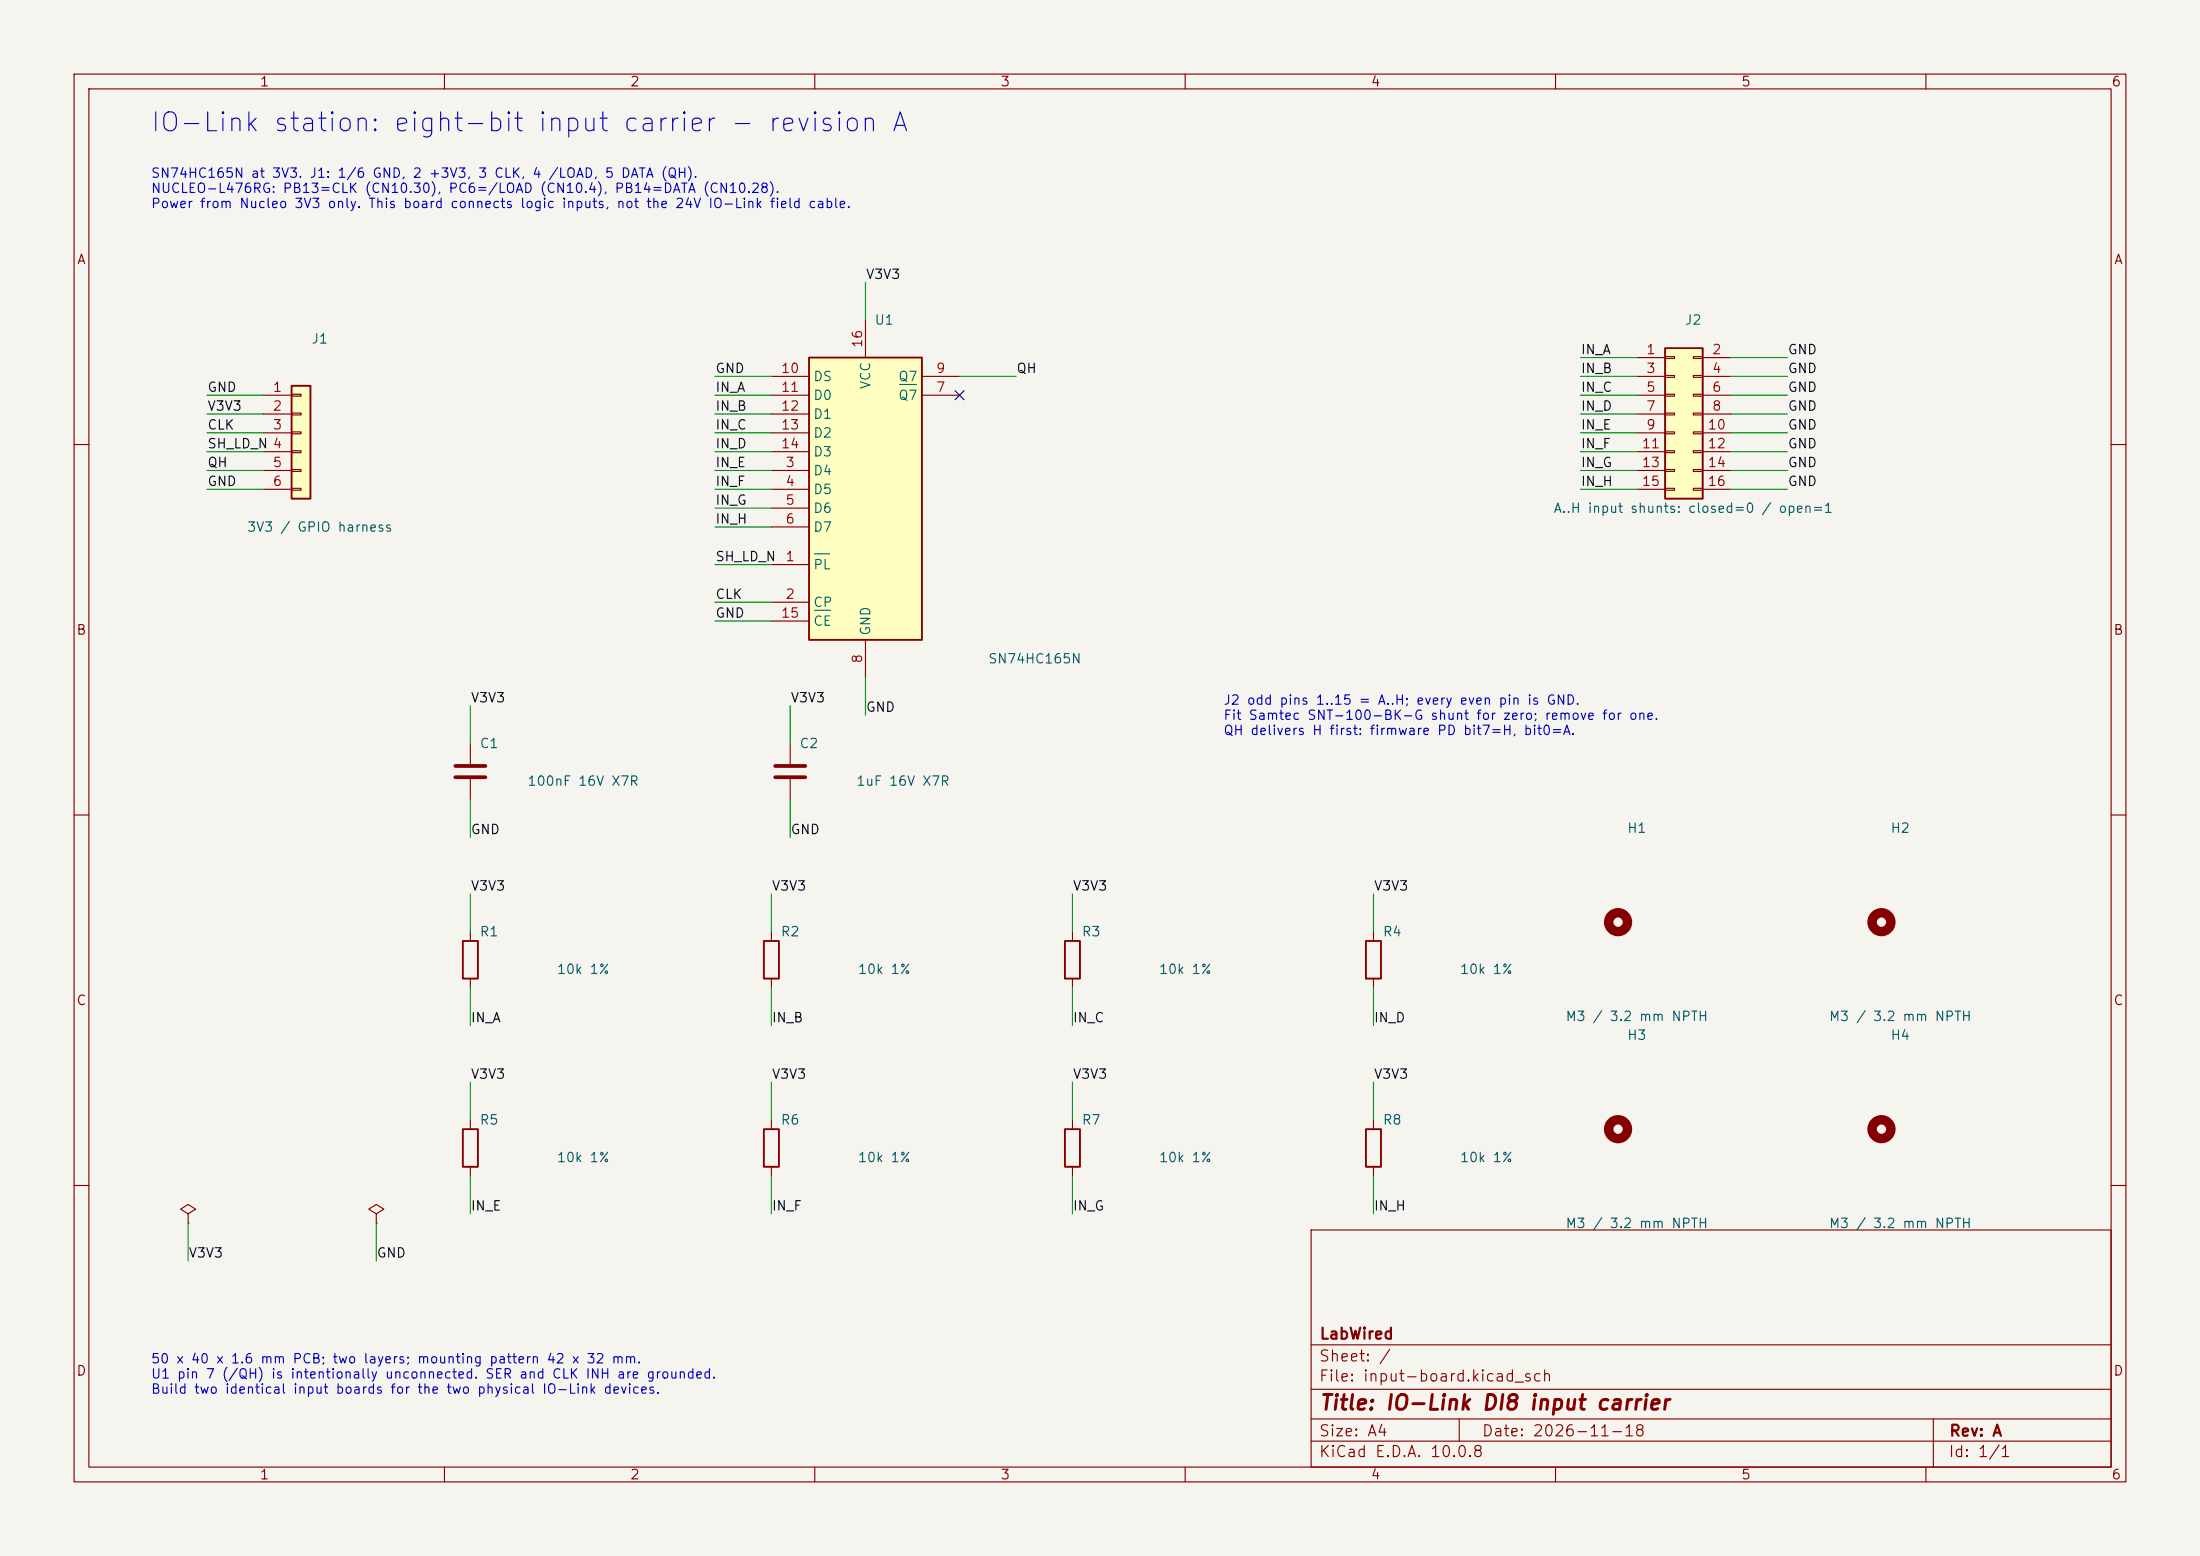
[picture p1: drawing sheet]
(kicad_sch (version 20260101) (generator "eeschema") (paper "A4") (title_block (title "IO-Link DI8 input carrier") (date "2026-11-18") (rev "A") (company "LabWired"))
(lib_symbols
(symbol "input-board:MCU6"
  (pin_names
   (offset 1.016) (hide yes))
  (exclude_from_sim no)
  (in_bom yes)
  (on_board yes)
  (in_pos_files yes)
  (duplicate_pin_numbers_are_jumpers no)
  (property "Reference" "J" (at 0 7.62 0) (show_name no) (do_not_autoplace no) (effects (font (size 1.27 1.27))))
  (property "Value" "Conn_01x06" (at 0 -10.16 0) (show_name no) (do_not_autoplace no) (effects (font (size 1.27 1.27))))
  (property "Footprint" "" (at 0 0 0) (show_name no) (do_not_autoplace no) (hide yes) (effects (font (size 1.27 1.27))))
  (property "Datasheet" "" (at 0 0 0) (show_name no) (do_not_autoplace no) (hide yes) (effects (font (size 1.27 1.27))))
  (property "Description" "Generic connector, single row, 01x06, script generated (kicad-library-utils/schlib/autogen/connector/)" (at 0 0 0) (show_name no) (do_not_autoplace no) (hide yes) (effects (font (size 1.27 1.27))))
  (symbol "MCU6_1_1"
   (rectangle (start -1.27 6.35) (end 1.27 -8.89) (stroke (width 0.254) (type default)) (fill (type background)))
   (rectangle (start -1.27 5.207) (end 0 4.953) (stroke (width 0.1524) (type default)) (fill (type none)))
   (rectangle (start -1.27 2.667) (end 0 2.413) (stroke (width 0.1524) (type default)) (fill (type none)))
   (rectangle (start -1.27 0.127) (end 0 -0.127) (stroke (width 0.1524) (type default)) (fill (type none)))
   (rectangle (start -1.27 -2.413) (end 0 -2.667) (stroke (width 0.1524) (type default)) (fill (type none)))
   (rectangle (start -1.27 -4.953) (end 0 -5.207) (stroke (width 0.1524) (type default)) (fill (type none)))
   (rectangle (start -1.27 -7.493) (end 0 -7.747) (stroke (width 0.1524) (type default)) (fill (type none)))
   (pin passive line (at -5.08 5.08 0) (length 3.81) (name "Pin_1" (effects (font (size 1.27 1.27)))) (number "1" (effects (font (size 1.27 1.27)))))
   (pin passive line (at -5.08 2.54 0) (length 3.81) (name "Pin_2" (effects (font (size 1.27 1.27)))) (number "2" (effects (font (size 1.27 1.27)))))
   (pin passive line (at -5.08 0 0) (length 3.81) (name "Pin_3" (effects (font (size 1.27 1.27)))) (number "3" (effects (font (size 1.27 1.27)))))
   (pin passive line (at -5.08 -2.54 0) (length 3.81) (name "Pin_4" (effects (font (size 1.27 1.27)))) (number "4" (effects (font (size 1.27 1.27)))))
   (pin passive line (at -5.08 -5.08 0) (length 3.81) (name "Pin_5" (effects (font (size 1.27 1.27)))) (number "5" (effects (font (size 1.27 1.27)))))
   (pin passive line (at -5.08 -7.62 0) (length 3.81) (name "Pin_6" (effects (font (size 1.27 1.27)))) (number "6" (effects (font (size 1.27 1.27))))))
  (embedded_fonts no))
(symbol "input-board:INPUT16"
  (pin_names
   (offset 1.016) (hide yes))
  (exclude_from_sim no)
  (in_bom yes)
  (on_board yes)
  (in_pos_files yes)
  (duplicate_pin_numbers_are_jumpers no)
  (property "Reference" "J" (at 1.27 10.16 0) (show_name no) (do_not_autoplace no) (effects (font (size 1.27 1.27))))
  (property "Value" "Conn_02x08_Odd_Even" (at 1.27 -12.7 0) (show_name no) (do_not_autoplace no) (effects (font (size 1.27 1.27))))
  (property "Footprint" "" (at 0 0 0) (show_name no) (do_not_autoplace no) (hide yes) (effects (font (size 1.27 1.27))))
  (property "Datasheet" "" (at 0 0 0) (show_name no) (do_not_autoplace no) (hide yes) (effects (font (size 1.27 1.27))))
  (property "Description" "Generic connector, double row, 02x08, odd/even pin numbering scheme (row 1 odd numbers, row 2 even numbers), script generated (kicad-library-utils/schlib/autogen/connector/)" (at 0 0 0) (show_name no) (do_not_autoplace no) (hide yes) (effects (font (size 1.27 1.27))))
  (symbol "INPUT16_1_1"
   (rectangle (start -1.27 8.89) (end 3.81 -11.43) (stroke (width 0.254) (type default)) (fill (type background)))
   (rectangle (start -1.27 7.747) (end 0 7.493) (stroke (width 0.1524) (type default)) (fill (type none)))
   (rectangle (start -1.27 5.207) (end 0 4.953) (stroke (width 0.1524) (type default)) (fill (type none)))
   (rectangle (start -1.27 2.667) (end 0 2.413) (stroke (width 0.1524) (type default)) (fill (type none)))
   (rectangle (start -1.27 0.127) (end 0 -0.127) (stroke (width 0.1524) (type default)) (fill (type none)))
   (rectangle (start -1.27 -2.413) (end 0 -2.667) (stroke (width 0.1524) (type default)) (fill (type none)))
   (rectangle (start -1.27 -4.953) (end 0 -5.207) (stroke (width 0.1524) (type default)) (fill (type none)))
   (rectangle (start -1.27 -7.493) (end 0 -7.747) (stroke (width 0.1524) (type default)) (fill (type none)))
   (rectangle (start -1.27 -10.033) (end 0 -10.287) (stroke (width 0.1524) (type default)) (fill (type none)))
   (rectangle (start 3.81 7.747) (end 2.54 7.493) (stroke (width 0.1524) (type default)) (fill (type none)))
   (rectangle (start 3.81 5.207) (end 2.54 4.953) (stroke (width 0.1524) (type default)) (fill (type none)))
   (rectangle (start 3.81 2.667) (end 2.54 2.413) (stroke (width 0.1524) (type default)) (fill (type none)))
   (rectangle (start 3.81 0.127) (end 2.54 -0.127) (stroke (width 0.1524) (type default)) (fill (type none)))
   (rectangle (start 3.81 -2.413) (end 2.54 -2.667) (stroke (width 0.1524) (type default)) (fill (type none)))
   (rectangle (start 3.81 -4.953) (end 2.54 -5.207) (stroke (width 0.1524) (type default)) (fill (type none)))
   (rectangle (start 3.81 -7.493) (end 2.54 -7.747) (stroke (width 0.1524) (type default)) (fill (type none)))
   (rectangle (start 3.81 -10.033) (end 2.54 -10.287) (stroke (width 0.1524) (type default)) (fill (type none)))
   (pin passive line (at -5.08 7.62 0) (length 3.81) (name "Pin_1" (effects (font (size 1.27 1.27)))) (number "1" (effects (font (size 1.27 1.27)))))
   (pin passive line (at 7.62 7.62 180) (length 3.81) (name "Pin_2" (effects (font (size 1.27 1.27)))) (number "2" (effects (font (size 1.27 1.27)))))
   (pin passive line (at -5.08 5.08 0) (length 3.81) (name "Pin_3" (effects (font (size 1.27 1.27)))) (number "3" (effects (font (size 1.27 1.27)))))
   (pin passive line (at 7.62 5.08 180) (length 3.81) (name "Pin_4" (effects (font (size 1.27 1.27)))) (number "4" (effects (font (size 1.27 1.27)))))
   (pin passive line (at -5.08 2.54 0) (length 3.81) (name "Pin_5" (effects (font (size 1.27 1.27)))) (number "5" (effects (font (size 1.27 1.27)))))
   (pin passive line (at 7.62 2.54 180) (length 3.81) (name "Pin_6" (effects (font (size 1.27 1.27)))) (number "6" (effects (font (size 1.27 1.27)))))
   (pin passive line (at -5.08 0 0) (length 3.81) (name "Pin_7" (effects (font (size 1.27 1.27)))) (number "7" (effects (font (size 1.27 1.27)))))
   (pin passive line (at 7.62 0 180) (length 3.81) (name "Pin_8" (effects (font (size 1.27 1.27)))) (number "8" (effects (font (size 1.27 1.27)))))
   (pin passive line (at -5.08 -2.54 0) (length 3.81) (name "Pin_9" (effects (font (size 1.27 1.27)))) (number "9" (effects (font (size 1.27 1.27)))))
   (pin passive line (at 7.62 -2.54 180) (length 3.81) (name "Pin_10" (effects (font (size 1.27 1.27)))) (number "10" (effects (font (size 1.27 1.27)))))
   (pin passive line (at -5.08 -5.08 0) (length 3.81) (name "Pin_11" (effects (font (size 1.27 1.27)))) (number "11" (effects (font (size 1.27 1.27)))))
   (pin passive line (at 7.62 -5.08 180) (length 3.81) (name "Pin_12" (effects (font (size 1.27 1.27)))) (number "12" (effects (font (size 1.27 1.27)))))
   (pin passive line (at -5.08 -7.62 0) (length 3.81) (name "Pin_13" (effects (font (size 1.27 1.27)))) (number "13" (effects (font (size 1.27 1.27)))))
   (pin passive line (at 7.62 -7.62 180) (length 3.81) (name "Pin_14" (effects (font (size 1.27 1.27)))) (number "14" (effects (font (size 1.27 1.27)))))
   (pin passive line (at -5.08 -10.16 0) (length 3.81) (name "Pin_15" (effects (font (size 1.27 1.27)))) (number "15" (effects (font (size 1.27 1.27)))))
   (pin passive line (at 7.62 -10.16 180) (length 3.81) (name "Pin_16" (effects (font (size 1.27 1.27)))) (number "16" (effects (font (size 1.27 1.27))))))
  (embedded_fonts no))
(symbol "input-board:U"
  (exclude_from_sim no)
  (in_bom yes)
  (on_board yes)
  (in_pos_files yes)
  (duplicate_pin_numbers_are_jumpers no)
  (property "Reference" "U" (at -7.62 19.05 0) (show_name no) (do_not_autoplace no) (effects (font (size 1.27 1.27))))
  (property "Value" "74LS165" (at -7.62 -21.59 0) (show_name no) (do_not_autoplace no) (effects (font (size 1.27 1.27))))
  (property "Footprint" "" (at 0 0 0) (show_name no) (do_not_autoplace no) (hide yes) (effects (font (size 1.27 1.27))))
  (property "Datasheet" "https://www.ti.com/lit/ds/symlink/sn74ls165a.pdf" (at 0 0 0) (show_name no) (do_not_autoplace no) (hide yes) (effects (font (size 1.27 1.27))))
  (property "Description" "Shift Register 8-bit, parallel load" (at 0 0 0) (show_name no) (do_not_autoplace no) (hide yes) (effects (font (size 1.27 1.27))))
  (symbol "U_1_0"
   (pin input line (at -12.7 -10.16 0) (length 5.08) (name "~{PL}" (effects (font (size 1.27 1.27)))) (number "1" (effects (font (size 1.27 1.27)))))
   (pin input line (at -12.7 -15.24 0) (length 5.08) (name "CP" (effects (font (size 1.27 1.27)))) (number "2" (effects (font (size 1.27 1.27)))))
   (pin input line (at -12.7 2.54 0) (length 5.08) (name "D4" (effects (font (size 1.27 1.27)))) (number "3" (effects (font (size 1.27 1.27)))))
   (pin input line (at -12.7 0 0) (length 5.08) (name "D5" (effects (font (size 1.27 1.27)))) (number "4" (effects (font (size 1.27 1.27)))))
   (pin input line (at -12.7 -2.54 0) (length 5.08) (name "D6" (effects (font (size 1.27 1.27)))) (number "5" (effects (font (size 1.27 1.27)))))
   (pin input line (at -12.7 -5.08 0) (length 5.08) (name "D7" (effects (font (size 1.27 1.27)))) (number "6" (effects (font (size 1.27 1.27)))))
   (pin output line (at 12.7 12.7 180) (length 5.08) (name "~{Q7}" (effects (font (size 1.27 1.27)))) (number "7" (effects (font (size 1.27 1.27)))))
   (pin power_in line (at 0 -25.4 90) (length 5.08) (name "GND" (effects (font (size 1.27 1.27)))) (number "8" (effects (font (size 1.27 1.27)))))
   (pin output line (at 12.7 15.24 180) (length 5.08) (name "Q7" (effects (font (size 1.27 1.27)))) (number "9" (effects (font (size 1.27 1.27)))))
   (pin input line (at -12.7 15.24 0) (length 5.08) (name "DS" (effects (font (size 1.27 1.27)))) (number "10" (effects (font (size 1.27 1.27)))))
   (pin input line (at -12.7 12.7 0) (length 5.08) (name "D0" (effects (font (size 1.27 1.27)))) (number "11" (effects (font (size 1.27 1.27)))))
   (pin input line (at -12.7 10.16 0) (length 5.08) (name "D1" (effects (font (size 1.27 1.27)))) (number "12" (effects (font (size 1.27 1.27)))))
   (pin input line (at -12.7 7.62 0) (length 5.08) (name "D2" (effects (font (size 1.27 1.27)))) (number "13" (effects (font (size 1.27 1.27)))))
   (pin input line (at -12.7 5.08 0) (length 5.08) (name "D3" (effects (font (size 1.27 1.27)))) (number "14" (effects (font (size 1.27 1.27)))))
   (pin input line (at -12.7 -17.78 0) (length 5.08) (name "~{CE}" (effects (font (size 1.27 1.27)))) (number "15" (effects (font (size 1.27 1.27)))))
   (pin power_in line (at 0 22.86 270) (length 5.08) (name "VCC" (effects (font (size 1.27 1.27)))) (number "16" (effects (font (size 1.27 1.27))))))
  (symbol "U_1_1"
   (rectangle (start -7.62 17.78) (end 7.62 -20.32) (stroke (width 0.254) (type default)) (fill (type background))))
  (embedded_fonts no))
(symbol "input-board:R"
  (pin_numbers (hide yes))
  (pin_names
   (offset 0))
  (exclude_from_sim no)
  (in_bom yes)
  (on_board yes)
  (in_pos_files yes)
  (duplicate_pin_numbers_are_jumpers no)
  (property "Reference" "R" (at 2.032 0 90) (show_name no) (do_not_autoplace no) (effects (font (size 1.27 1.27))))
  (property "Value" "R" (at 0 0 90) (show_name no) (do_not_autoplace no) (effects (font (size 1.27 1.27))))
  (property "Footprint" "" (at -1.778 0 90) (show_name no) (do_not_autoplace no) (hide yes) (effects (font (size 1.27 1.27))))
  (property "Datasheet" "" (at 0 0 0) (show_name no) (do_not_autoplace no) (hide yes) (effects (font (size 1.27 1.27))))
  (property "Description" "Resistor" (at 0 0 0) (show_name no) (do_not_autoplace no) (hide yes) (effects (font (size 1.27 1.27))))
  (symbol "R_0_1"
   (rectangle (start -1.016 -2.54) (end 1.016 2.54) (stroke (width 0.254) (type default)) (fill (type none))))
  (symbol "R_1_1"
   (pin passive line (at 0 3.81 270) (length 1.27) (name "" (effects (font (size 1.27 1.27)))) (number "1" (effects (font (size 1.27 1.27)))))
   (pin passive line (at 0 -3.81 90) (length 1.27) (name "" (effects (font (size 1.27 1.27)))) (number "2" (effects (font (size 1.27 1.27))))))
  (embedded_fonts no))
(symbol "input-board:C"
  (pin_numbers (hide yes))
  (pin_names
   (offset 0.254))
  (exclude_from_sim no)
  (in_bom yes)
  (on_board yes)
  (in_pos_files yes)
  (duplicate_pin_numbers_are_jumpers no)
  (property "Reference" "C" (at 0.635 2.54 0) (show_name no) (do_not_autoplace no) (effects (font (size 1.27 1.27)) (justify left)))
  (property "Value" "C" (at 0.635 -2.54 0) (show_name no) (do_not_autoplace no) (effects (font (size 1.27 1.27)) (justify left)))
  (property "Footprint" "" (at 0.9652 -3.81 0) (show_name no) (do_not_autoplace no) (hide yes) (effects (font (size 1.27 1.27))))
  (property "Datasheet" "" (at 0 0 0) (show_name no) (do_not_autoplace no) (hide yes) (effects (font (size 1.27 1.27))))
  (property "Description" "Unpolarized capacitor" (at 0 0 0) (show_name no) (do_not_autoplace no) (hide yes) (effects (font (size 1.27 1.27))))
  (symbol "C_0_1"
   (polyline (pts (xy -2.032 0.762) (xy 2.032 0.762)) (stroke (width 0.508) (type default)) (fill (type none)))
   (polyline (pts (xy -2.032 -0.762) (xy 2.032 -0.762)) (stroke (width 0.508) (type default)) (fill (type none))))
  (symbol "C_1_1"
   (pin passive line (at 0 3.81 270) (length 2.794) (name "" (effects (font (size 1.27 1.27)))) (number "1" (effects (font (size 1.27 1.27)))))
   (pin passive line (at 0 -3.81 90) (length 2.794) (name "" (effects (font (size 1.27 1.27)))) (number "2" (effects (font (size 1.27 1.27))))))
  (embedded_fonts no))
(symbol "input-board:MountingHole"
  (pin_names
   (offset 1.016))
  (exclude_from_sim no)
  (in_bom no)
  (on_board yes)
  (in_pos_files yes)
  (duplicate_pin_numbers_are_jumpers no)
  (property "Reference" "H" (at 0 5.08 0) (show_name no) (do_not_autoplace no) (effects (font (size 1.27 1.27))))
  (property "Value" "MountingHole" (at 0 3.175 0) (show_name no) (do_not_autoplace no) (effects (font (size 1.27 1.27))))
  (property "Footprint" "" (at 0 0 0) (show_name no) (do_not_autoplace no) (hide yes) (effects (font (size 1.27 1.27))))
  (property "Datasheet" "" (at 0 0 0) (show_name no) (do_not_autoplace no) (hide yes) (effects (font (size 1.27 1.27))))
  (property "Description" "Mounting Hole without connection" (at 0 0 0) (show_name no) (do_not_autoplace no) (hide yes) (effects (font (size 1.27 1.27))))
  (symbol "MountingHole_0_1"
   (circle (center 0 0) (radius 1.27) (stroke (width 1.27) (type default)) (fill (type none))))
  (embedded_fonts no))
(symbol "input-board:PWR_FLAG"
  (power global)
  (pin_numbers (hide yes))
  (pin_names
   (offset 0) (hide yes))
  (exclude_from_sim no)
  (in_bom yes)
  (on_board yes)
  (in_pos_files yes)
  (duplicate_pin_numbers_are_jumpers no)
  (property "Reference" "#FLG" (at 0 1.905 0) (show_name no) (do_not_autoplace no) (hide yes) (effects (font (size 1.27 1.27))))
  (property "Value" "PWR_FLAG" (at 0 3.81 0) (show_name no) (do_not_autoplace no) (effects (font (size 1.27 1.27))))
  (property "Footprint" "" (at 0 0 0) (show_name no) (do_not_autoplace no) (hide yes) (effects (font (size 1.27 1.27))))
  (property "Datasheet" "" (at 0 0 0) (show_name no) (do_not_autoplace no) (hide yes) (effects (font (size 1.27 1.27))))
  (property "Description" "Special symbol for telling ERC where power comes from" (at 0 0 0) (show_name no) (do_not_autoplace no) (hide yes) (effects (font (size 1.27 1.27))))
  (symbol "PWR_FLAG_0_0"
   (pin power_out line (at 0 0 90) (length 0) (name "" (effects (font (size 1.27 1.27)))) (number "1" (effects (font (size 1.27 1.27))))))
  (symbol "PWR_FLAG_0_1"
   (polyline (pts (xy 0 0) (xy 0 1.27) (xy -1.016 1.905) (xy 0 2.54) (xy 1.016 1.905) (xy 0 1.27)) (stroke (width 0) (type default)) (fill (type none))))
  (embedded_fonts no)))
(symbol (lib_id "input-board:MCU6") (at 40.64 58.42 0) (unit 1) (in_bom yes) (on_board yes) (dnp no)
(property "Reference" "J1" (at 43.18 45.72 0) (effects (font (size 1.27 1.27))))
(property "Value" "3V3 / GPIO harness" (at 43.18 71.12 0) (effects (font (size 1.27 1.27))))
(property "Footprint" "input-board:MCU6" (at 40.64 58.42 0) (hide yes) (effects (font (size 1.27 1.27))))
(property "MPN" "B6B-XH-A(LF)(SN)" (at 40.64 58.42 0) (hide yes) (effects (font (size 1.27 1.27))))
(property "Manufacturer" "JST" (at 40.64 58.42 0) (hide yes) (effects (font (size 1.27 1.27))))
(pin "1")
(pin "2")
(pin "3")
(pin "4")
(pin "5")
(pin "6"))
(wire (pts (xy 35.56 53.34) (xy 27.94 53.34)) (stroke (width 0) (type default)))
(label "GND" (at 27.94 53.34 0) (effects (font (size 1.27 1.27)) (justify left bottom)))
(wire (pts (xy 35.56 55.88) (xy 27.94 55.88)) (stroke (width 0) (type default)))
(label "V3V3" (at 27.94 55.88 0) (effects (font (size 1.27 1.27)) (justify left bottom)))
(wire (pts (xy 35.56 58.42) (xy 27.94 58.42)) (stroke (width 0) (type default)))
(label "CLK" (at 27.94 58.42 0) (effects (font (size 1.27 1.27)) (justify left bottom)))
(wire (pts (xy 35.56 60.96) (xy 27.94 60.96)) (stroke (width 0) (type default)))
(label "SH_LD_N" (at 27.94 60.96 0) (effects (font (size 1.27 1.27)) (justify left bottom)))
(wire (pts (xy 35.56 63.5) (xy 27.94 63.5)) (stroke (width 0) (type default)))
(label "QH" (at 27.94 63.5 0) (effects (font (size 1.27 1.27)) (justify left bottom)))
(wire (pts (xy 35.56 66.04) (xy 27.94 66.04)) (stroke (width 0) (type default)))
(label "GND" (at 27.94 66.04 0) (effects (font (size 1.27 1.27)) (justify left bottom)))
(symbol (lib_id "input-board:U") (at 116.84 66.04 0) (unit 1) (in_bom yes) (on_board yes) (dnp no)
(property "Reference" "U1" (at 119.38 43.18 0) (effects (font (size 1.27 1.27))))
(property "Value" "SN74HC165N" (at 139.7 88.9 0) (effects (font (size 1.27 1.27))))
(property "Footprint" "input-board:U" (at 116.84 66.04 0) (hide yes) (effects (font (size 1.27 1.27))))
(property "MPN" "SN74HC165N" (at 116.84 66.04 0) (hide yes) (effects (font (size 1.27 1.27))))
(property "Manufacturer" "Texas Instruments" (at 116.84 66.04 0) (hide yes) (effects (font (size 1.27 1.27))))
(pin "1")
(pin "2")
(pin "3")
(pin "4")
(pin "5")
(pin "6")
(pin "7")
(pin "8")
(pin "9")
(pin "10")
(pin "11")
(pin "12")
(pin "13")
(pin "14")
(pin "15")
(pin "16"))
(wire (pts (xy 104.14 76.2) (xy 96.52 76.2)) (stroke (width 0) (type default)))
(label "SH_LD_N" (at 96.52 76.2 0) (effects (font (size 1.27 1.27)) (justify left bottom)))
(wire (pts (xy 104.14 81.28) (xy 96.52 81.28)) (stroke (width 0) (type default)))
(label "CLK" (at 96.52 81.28 0) (effects (font (size 1.27 1.27)) (justify left bottom)))
(wire (pts (xy 104.14 63.5) (xy 96.52 63.5)) (stroke (width 0) (type default)))
(label "IN_E" (at 96.52 63.5 0) (effects (font (size 1.27 1.27)) (justify left bottom)))
(wire (pts (xy 104.14 66.04) (xy 96.52 66.04)) (stroke (width 0) (type default)))
(label "IN_F" (at 96.52 66.04 0) (effects (font (size 1.27 1.27)) (justify left bottom)))
(wire (pts (xy 104.14 68.58) (xy 96.52 68.58)) (stroke (width 0) (type default)))
(label "IN_G" (at 96.52 68.58 0) (effects (font (size 1.27 1.27)) (justify left bottom)))
(wire (pts (xy 104.14 71.12) (xy 96.52 71.12)) (stroke (width 0) (type default)))
(label "IN_H" (at 96.52 71.12 0) (effects (font (size 1.27 1.27)) (justify left bottom)))
(no_connect (at 129.54 53.34))
(wire (pts (xy 116.84 91.44) (xy 116.84 96.52)) (stroke (width 0) (type default)))
(label "GND" (at 116.84 96.52 0) (effects (font (size 1.27 1.27)) (justify left bottom)))
(wire (pts (xy 129.54 50.8) (xy 137.16 50.8)) (stroke (width 0) (type default)))
(label "QH" (at 137.16 50.8 0) (effects (font (size 1.27 1.27)) (justify left bottom)))
(wire (pts (xy 104.14 50.8) (xy 96.52 50.8)) (stroke (width 0) (type default)))
(label "GND" (at 96.52 50.8 0) (effects (font (size 1.27 1.27)) (justify left bottom)))
(wire (pts (xy 104.14 53.34) (xy 96.52 53.34)) (stroke (width 0) (type default)))
(label "IN_A" (at 96.52 53.34 0) (effects (font (size 1.27 1.27)) (justify left bottom)))
(wire (pts (xy 104.14 55.88) (xy 96.52 55.88)) (stroke (width 0) (type default)))
(label "IN_B" (at 96.52 55.88 0) (effects (font (size 1.27 1.27)) (justify left bottom)))
(wire (pts (xy 104.14 58.42) (xy 96.52 58.42)) (stroke (width 0) (type default)))
(label "IN_C" (at 96.52 58.42 0) (effects (font (size 1.27 1.27)) (justify left bottom)))
(wire (pts (xy 104.14 60.96) (xy 96.52 60.96)) (stroke (width 0) (type default)))
(label "IN_D" (at 96.52 60.96 0) (effects (font (size 1.27 1.27)) (justify left bottom)))
(wire (pts (xy 104.14 83.82) (xy 96.52 83.82)) (stroke (width 0) (type default)))
(label "GND" (at 96.52 83.82 0) (effects (font (size 1.27 1.27)) (justify left bottom)))
(wire (pts (xy 116.84 43.18) (xy 116.84 38.1)) (stroke (width 0) (type default)))
(label "V3V3" (at 116.84 38.1 0) (effects (font (size 1.27 1.27)) (justify left bottom)))
(symbol (lib_id "input-board:INPUT16") (at 226.06 55.88 0) (unit 1) (in_bom yes) (on_board yes) (dnp no)
(property "Reference" "J2" (at 228.6 43.18 0) (effects (font (size 1.27 1.27))))
(property "Value" "A..H input shunts: closed=0 / open=1" (at 228.6 68.58 0) (effects (font (size 1.27 1.27))))
(property "Footprint" "input-board:INPUT16" (at 226.06 55.88 0) (hide yes) (effects (font (size 1.27 1.27))))
(property "MPN" "TSW-108-07-G-D" (at 226.06 55.88 0) (hide yes) (effects (font (size 1.27 1.27))))
(property "Manufacturer" "Samtec" (at 226.06 55.88 0) (hide yes) (effects (font (size 1.27 1.27))))
(pin "1")
(pin "2")
(pin "3")
(pin "4")
(pin "5")
(pin "6")
(pin "7")
(pin "8")
(pin "9")
(pin "10")
(pin "11")
(pin "12")
(pin "13")
(pin "14")
(pin "15")
(pin "16"))
(wire (pts (xy 220.98 48.26) (xy 213.36 48.26)) (stroke (width 0) (type default)))
(label "IN_A" (at 213.36 48.26 0) (effects (font (size 1.27 1.27)) (justify left bottom)))
(wire (pts (xy 233.68 48.26) (xy 241.3 48.26)) (stroke (width 0) (type default)))
(label "GND" (at 241.3 48.26 0) (effects (font (size 1.27 1.27)) (justify left bottom)))
(wire (pts (xy 220.98 50.8) (xy 213.36 50.8)) (stroke (width 0) (type default)))
(label "IN_B" (at 213.36 50.8 0) (effects (font (size 1.27 1.27)) (justify left bottom)))
(wire (pts (xy 233.68 50.8) (xy 241.3 50.8)) (stroke (width 0) (type default)))
(label "GND" (at 241.3 50.8 0) (effects (font (size 1.27 1.27)) (justify left bottom)))
(wire (pts (xy 220.98 53.34) (xy 213.36 53.34)) (stroke (width 0) (type default)))
(label "IN_C" (at 213.36 53.34 0) (effects (font (size 1.27 1.27)) (justify left bottom)))
(wire (pts (xy 233.68 53.34) (xy 241.3 53.34)) (stroke (width 0) (type default)))
(label "GND" (at 241.3 53.34 0) (effects (font (size 1.27 1.27)) (justify left bottom)))
(wire (pts (xy 220.98 55.88) (xy 213.36 55.88)) (stroke (width 0) (type default)))
(label "IN_D" (at 213.36 55.88 0) (effects (font (size 1.27 1.27)) (justify left bottom)))
(wire (pts (xy 233.68 55.88) (xy 241.3 55.88)) (stroke (width 0) (type default)))
(label "GND" (at 241.3 55.88 0) (effects (font (size 1.27 1.27)) (justify left bottom)))
(wire (pts (xy 220.98 58.42) (xy 213.36 58.42)) (stroke (width 0) (type default)))
(label "IN_E" (at 213.36 58.42 0) (effects (font (size 1.27 1.27)) (justify left bottom)))
(wire (pts (xy 233.68 58.42) (xy 241.3 58.42)) (stroke (width 0) (type default)))
(label "GND" (at 241.3 58.42 0) (effects (font (size 1.27 1.27)) (justify left bottom)))
(wire (pts (xy 220.98 60.96) (xy 213.36 60.96)) (stroke (width 0) (type default)))
(label "IN_F" (at 213.36 60.96 0) (effects (font (size 1.27 1.27)) (justify left bottom)))
(wire (pts (xy 233.68 60.96) (xy 241.3 60.96)) (stroke (width 0) (type default)))
(label "GND" (at 241.3 60.96 0) (effects (font (size 1.27 1.27)) (justify left bottom)))
(wire (pts (xy 220.98 63.5) (xy 213.36 63.5)) (stroke (width 0) (type default)))
(label "IN_G" (at 213.36 63.5 0) (effects (font (size 1.27 1.27)) (justify left bottom)))
(wire (pts (xy 233.68 63.5) (xy 241.3 63.5)) (stroke (width 0) (type default)))
(label "GND" (at 241.3 63.5 0) (effects (font (size 1.27 1.27)) (justify left bottom)))
(wire (pts (xy 220.98 66.04) (xy 213.36 66.04)) (stroke (width 0) (type default)))
(label "IN_H" (at 213.36 66.04 0) (effects (font (size 1.27 1.27)) (justify left bottom)))
(wire (pts (xy 233.68 66.04) (xy 241.3 66.04)) (stroke (width 0) (type default)))
(label "GND" (at 241.3 66.04 0) (effects (font (size 1.27 1.27)) (justify left bottom)))
(symbol (lib_id "input-board:C") (at 63.5 104.14 0) (unit 1) (in_bom yes) (on_board yes) (dnp no)
(property "Reference" "C1" (at 66.04 100.33 0) (effects (font (size 1.27 1.27))))
(property "Value" "100nF 16V X7R" (at 78.74 105.41 0) (effects (font (size 1.27 1.27))))
(property "Footprint" "input-board:C" (at 63.5 104.14 0) (hide yes) (effects (font (size 1.27 1.27))))
(property "MPN" "GRM188R71C104KA01D" (at 63.5 104.14 0) (hide yes) (effects (font (size 1.27 1.27))))
(property "Manufacturer" "Murata" (at 63.5 104.14 0) (hide yes) (effects (font (size 1.27 1.27))))
(pin "1")
(pin "2"))
(wire (pts (xy 63.5 100.33) (xy 63.5 95.25)) (stroke (width 0) (type default)))
(label "V3V3" (at 63.5 95.25 0) (effects (font (size 1.27 1.27)) (justify left bottom)))
(wire (pts (xy 63.5 107.95) (xy 63.5 113.03)) (stroke (width 0) (type default)))
(label "GND" (at 63.5 113.03 0) (effects (font (size 1.27 1.27)) (justify left bottom)))
(symbol (lib_id "input-board:C") (at 106.68 104.14 0) (unit 1) (in_bom yes) (on_board yes) (dnp no)
(property "Reference" "C2" (at 109.22 100.33 0) (effects (font (size 1.27 1.27))))
(property "Value" "1uF 16V X7R" (at 121.92 105.41 0) (effects (font (size 1.27 1.27))))
(property "Footprint" "input-board:C" (at 106.68 104.14 0) (hide yes) (effects (font (size 1.27 1.27))))
(property "MPN" "GRM188R71C105KA12D" (at 106.68 104.14 0) (hide yes) (effects (font (size 1.27 1.27))))
(property "Manufacturer" "Murata" (at 106.68 104.14 0) (hide yes) (effects (font (size 1.27 1.27))))
(pin "1")
(pin "2"))
(wire (pts (xy 106.68 100.33) (xy 106.68 95.25)) (stroke (width 0) (type default)))
(label "V3V3" (at 106.68 95.25 0) (effects (font (size 1.27 1.27)) (justify left bottom)))
(wire (pts (xy 106.68 107.95) (xy 106.68 113.03)) (stroke (width 0) (type default)))
(label "GND" (at 106.68 113.03 0) (effects (font (size 1.27 1.27)) (justify left bottom)))
(symbol (lib_id "input-board:R") (at 63.5 129.54 0) (unit 1) (in_bom yes) (on_board yes) (dnp no)
(property "Reference" "R1" (at 66.04 125.73 0) (effects (font (size 1.27 1.27))))
(property "Value" "10k 1%" (at 78.74 130.81 0) (effects (font (size 1.27 1.27))))
(property "Footprint" "input-board:R" (at 63.5 129.54 0) (hide yes) (effects (font (size 1.27 1.27))))
(property "MPN" "ERJ-6ENF1002V" (at 63.5 129.54 0) (hide yes) (effects (font (size 1.27 1.27))))
(property "Manufacturer" "Panasonic" (at 63.5 129.54 0) (hide yes) (effects (font (size 1.27 1.27))))
(pin "1")
(pin "2"))
(wire (pts (xy 63.5 125.73) (xy 63.5 120.65)) (stroke (width 0) (type default)))
(label "V3V3" (at 63.5 120.65 0) (effects (font (size 1.27 1.27)) (justify left bottom)))
(wire (pts (xy 63.5 133.35) (xy 63.5 138.43)) (stroke (width 0) (type default)))
(label "IN_A" (at 63.5 138.43 0) (effects (font (size 1.27 1.27)) (justify left bottom)))
(symbol (lib_id "input-board:R") (at 104.14 129.54 0) (unit 1) (in_bom yes) (on_board yes) (dnp no)
(property "Reference" "R2" (at 106.68 125.73 0) (effects (font (size 1.27 1.27))))
(property "Value" "10k 1%" (at 119.38 130.81 0) (effects (font (size 1.27 1.27))))
(property "Footprint" "input-board:R" (at 104.14 129.54 0) (hide yes) (effects (font (size 1.27 1.27))))
(property "MPN" "ERJ-6ENF1002V" (at 104.14 129.54 0) (hide yes) (effects (font (size 1.27 1.27))))
(property "Manufacturer" "Panasonic" (at 104.14 129.54 0) (hide yes) (effects (font (size 1.27 1.27))))
(pin "1")
(pin "2"))
(wire (pts (xy 104.14 125.73) (xy 104.14 120.65)) (stroke (width 0) (type default)))
(label "V3V3" (at 104.14 120.65 0) (effects (font (size 1.27 1.27)) (justify left bottom)))
(wire (pts (xy 104.14 133.35) (xy 104.14 138.43)) (stroke (width 0) (type default)))
(label "IN_B" (at 104.14 138.43 0) (effects (font (size 1.27 1.27)) (justify left bottom)))
(symbol (lib_id "input-board:R") (at 144.78 129.54 0) (unit 1) (in_bom yes) (on_board yes) (dnp no)
(property "Reference" "R3" (at 147.32 125.73 0) (effects (font (size 1.27 1.27))))
(property "Value" "10k 1%" (at 160.02 130.81 0) (effects (font (size 1.27 1.27))))
(property "Footprint" "input-board:R" (at 144.78 129.54 0) (hide yes) (effects (font (size 1.27 1.27))))
(property "MPN" "ERJ-6ENF1002V" (at 144.78 129.54 0) (hide yes) (effects (font (size 1.27 1.27))))
(property "Manufacturer" "Panasonic" (at 144.78 129.54 0) (hide yes) (effects (font (size 1.27 1.27))))
(pin "1")
(pin "2"))
(wire (pts (xy 144.78 125.73) (xy 144.78 120.65)) (stroke (width 0) (type default)))
(label "V3V3" (at 144.78 120.65 0) (effects (font (size 1.27 1.27)) (justify left bottom)))
(wire (pts (xy 144.78 133.35) (xy 144.78 138.43)) (stroke (width 0) (type default)))
(label "IN_C" (at 144.78 138.43 0) (effects (font (size 1.27 1.27)) (justify left bottom)))
(symbol (lib_id "input-board:R") (at 185.42 129.54 0) (unit 1) (in_bom yes) (on_board yes) (dnp no)
(property "Reference" "R4" (at 187.96 125.73 0) (effects (font (size 1.27 1.27))))
(property "Value" "10k 1%" (at 200.66 130.81 0) (effects (font (size 1.27 1.27))))
(property "Footprint" "input-board:R" (at 185.42 129.54 0) (hide yes) (effects (font (size 1.27 1.27))))
(property "MPN" "ERJ-6ENF1002V" (at 185.42 129.54 0) (hide yes) (effects (font (size 1.27 1.27))))
(property "Manufacturer" "Panasonic" (at 185.42 129.54 0) (hide yes) (effects (font (size 1.27 1.27))))
(pin "1")
(pin "2"))
(wire (pts (xy 185.42 125.73) (xy 185.42 120.65)) (stroke (width 0) (type default)))
(label "V3V3" (at 185.42 120.65 0) (effects (font (size 1.27 1.27)) (justify left bottom)))
(wire (pts (xy 185.42 133.35) (xy 185.42 138.43)) (stroke (width 0) (type default)))
(label "IN_D" (at 185.42 138.43 0) (effects (font (size 1.27 1.27)) (justify left bottom)))
(symbol (lib_id "input-board:R") (at 63.5 154.94 0) (unit 1) (in_bom yes) (on_board yes) (dnp no)
(property "Reference" "R5" (at 66.04 151.13 0) (effects (font (size 1.27 1.27))))
(property "Value" "10k 1%" (at 78.74 156.21 0) (effects (font (size 1.27 1.27))))
(property "Footprint" "input-board:R" (at 63.5 154.94 0) (hide yes) (effects (font (size 1.27 1.27))))
(property "MPN" "ERJ-6ENF1002V" (at 63.5 154.94 0) (hide yes) (effects (font (size 1.27 1.27))))
(property "Manufacturer" "Panasonic" (at 63.5 154.94 0) (hide yes) (effects (font (size 1.27 1.27))))
(pin "1")
(pin "2"))
(wire (pts (xy 63.5 151.13) (xy 63.5 146.05)) (stroke (width 0) (type default)))
(label "V3V3" (at 63.5 146.05 0) (effects (font (size 1.27 1.27)) (justify left bottom)))
(wire (pts (xy 63.5 158.75) (xy 63.5 163.83)) (stroke (width 0) (type default)))
(label "IN_E" (at 63.5 163.83 0) (effects (font (size 1.27 1.27)) (justify left bottom)))
(symbol (lib_id "input-board:R") (at 104.14 154.94 0) (unit 1) (in_bom yes) (on_board yes) (dnp no)
(property "Reference" "R6" (at 106.68 151.13 0) (effects (font (size 1.27 1.27))))
(property "Value" "10k 1%" (at 119.38 156.21 0) (effects (font (size 1.27 1.27))))
(property "Footprint" "input-board:R" (at 104.14 154.94 0) (hide yes) (effects (font (size 1.27 1.27))))
(property "MPN" "ERJ-6ENF1002V" (at 104.14 154.94 0) (hide yes) (effects (font (size 1.27 1.27))))
(property "Manufacturer" "Panasonic" (at 104.14 154.94 0) (hide yes) (effects (font (size 1.27 1.27))))
(pin "1")
(pin "2"))
(wire (pts (xy 104.14 151.13) (xy 104.14 146.05)) (stroke (width 0) (type default)))
(label "V3V3" (at 104.14 146.05 0) (effects (font (size 1.27 1.27)) (justify left bottom)))
(wire (pts (xy 104.14 158.75) (xy 104.14 163.83)) (stroke (width 0) (type default)))
(label "IN_F" (at 104.14 163.83 0) (effects (font (size 1.27 1.27)) (justify left bottom)))
(symbol (lib_id "input-board:R") (at 144.78 154.94 0) (unit 1) (in_bom yes) (on_board yes) (dnp no)
(property "Reference" "R7" (at 147.32 151.13 0) (effects (font (size 1.27 1.27))))
(property "Value" "10k 1%" (at 160.02 156.21 0) (effects (font (size 1.27 1.27))))
(property "Footprint" "input-board:R" (at 144.78 154.94 0) (hide yes) (effects (font (size 1.27 1.27))))
(property "MPN" "ERJ-6ENF1002V" (at 144.78 154.94 0) (hide yes) (effects (font (size 1.27 1.27))))
(property "Manufacturer" "Panasonic" (at 144.78 154.94 0) (hide yes) (effects (font (size 1.27 1.27))))
(pin "1")
(pin "2"))
(wire (pts (xy 144.78 151.13) (xy 144.78 146.05)) (stroke (width 0) (type default)))
(label "V3V3" (at 144.78 146.05 0) (effects (font (size 1.27 1.27)) (justify left bottom)))
(wire (pts (xy 144.78 158.75) (xy 144.78 163.83)) (stroke (width 0) (type default)))
(label "IN_G" (at 144.78 163.83 0) (effects (font (size 1.27 1.27)) (justify left bottom)))
(symbol (lib_id "input-board:R") (at 185.42 154.94 0) (unit 1) (in_bom yes) (on_board yes) (dnp no)
(property "Reference" "R8" (at 187.96 151.13 0) (effects (font (size 1.27 1.27))))
(property "Value" "10k 1%" (at 200.66 156.21 0) (effects (font (size 1.27 1.27))))
(property "Footprint" "input-board:R" (at 185.42 154.94 0) (hide yes) (effects (font (size 1.27 1.27))))
(property "MPN" "ERJ-6ENF1002V" (at 185.42 154.94 0) (hide yes) (effects (font (size 1.27 1.27))))
(property "Manufacturer" "Panasonic" (at 185.42 154.94 0) (hide yes) (effects (font (size 1.27 1.27))))
(pin "1")
(pin "2"))
(wire (pts (xy 185.42 151.13) (xy 185.42 146.05)) (stroke (width 0) (type default)))
(label "V3V3" (at 185.42 146.05 0) (effects (font (size 1.27 1.27)) (justify left bottom)))
(wire (pts (xy 185.42 158.75) (xy 185.42 163.83)) (stroke (width 0) (type default)))
(label "IN_H" (at 185.42 163.83 0) (effects (font (size 1.27 1.27)) (justify left bottom)))
(symbol (lib_id "input-board:MountingHole") (at 218.44 124.46 0) (unit 1) (in_bom no) (on_board yes) (dnp no)
(property "Reference" "H1" (at 220.98 111.76 0) (effects (font (size 1.27 1.27))))
(property "Value" "M3 / 3.2 mm NPTH" (at 220.98 137.16 0) (effects (font (size 1.27 1.27))))
(property "Footprint" "input-board:MountingHole" (at 218.44 124.46 0) (hide yes) (effects (font (size 1.27 1.27)))))
(symbol (lib_id "input-board:MountingHole") (at 254 124.46 0) (unit 1) (in_bom no) (on_board yes) (dnp no)
(property "Reference" "H2" (at 256.54 111.76 0) (effects (font (size 1.27 1.27))))
(property "Value" "M3 / 3.2 mm NPTH" (at 256.54 137.16 0) (effects (font (size 1.27 1.27))))
(property "Footprint" "input-board:MountingHole" (at 254 124.46 0) (hide yes) (effects (font (size 1.27 1.27)))))
(symbol (lib_id "input-board:MountingHole") (at 218.44 152.4 0) (unit 1) (in_bom no) (on_board yes) (dnp no)
(property "Reference" "H3" (at 220.98 139.7 0) (effects (font (size 1.27 1.27))))
(property "Value" "M3 / 3.2 mm NPTH" (at 220.98 165.1 0) (effects (font (size 1.27 1.27))))
(property "Footprint" "input-board:MountingHole" (at 218.44 152.4 0) (hide yes) (effects (font (size 1.27 1.27)))))
(symbol (lib_id "input-board:MountingHole") (at 254 152.4 0) (unit 1) (in_bom no) (on_board yes) (dnp no)
(property "Reference" "H4" (at 256.54 139.7 0) (effects (font (size 1.27 1.27))))
(property "Value" "M3 / 3.2 mm NPTH" (at 256.54 165.1 0) (effects (font (size 1.27 1.27))))
(property "Footprint" "input-board:MountingHole" (at 254 152.4 0) (hide yes) (effects (font (size 1.27 1.27)))))
(symbol (lib_id "input-board:PWR_FLAG") (at 25.4 165.1 0) (unit 1) (in_bom no) (on_board no) (dnp no)
(property "Reference" "#FLG01" (at 27.94 152.4 0) (hide yes) (effects (font (size 1.27 1.27))))
(property "Value" "PWR_FLAG" (at 27.94 177.8 0) (hide yes) (effects (font (size 1.27 1.27))))
(pin "1"))
(wire (pts (xy 25.4 165.1) (xy 25.4 170.18)) (stroke (width 0) (type default)))
(label "V3V3" (at 25.4 170.18 0) (effects (font (size 1.27 1.27)) (justify left bottom)))
(symbol (lib_id "input-board:PWR_FLAG") (at 50.8 165.1 0) (unit 1) (in_bom no) (on_board no) (dnp no)
(property "Reference" "#FLG02" (at 53.34 152.4 0) (hide yes) (effects (font (size 1.27 1.27))))
(property "Value" "PWR_FLAG" (at 53.34 177.8 0) (hide yes) (effects (font (size 1.27 1.27))))
(pin "1"))
(wire (pts (xy 50.8 165.1) (xy 50.8 170.18)) (stroke (width 0) (type default)))
(label "GND" (at 50.8 170.18 0) (effects (font (size 1.27 1.27)) (justify left bottom)))
(text "IO-Link station: eight-bit input carrier - revision A" (at 20.32 15.24 0) (effects (font (size 2.54 2.54)) (justify left top)))
(text "SN74HC165N at 3V3. J1: 1/6 GND, 2 +3V3, 3 CLK, 4 /LOAD, 5 DATA (QH).\nNUCLEO-L476RG: PB13=CLK (CN10.30), PC6=/LOAD (CN10.4), PB14=DATA (CN10.28).\nPower from Nucleo 3V3 only. This board connects logic inputs, not the 24V IO-Link field cable." (at 20.32 22.86 0) (effects (font (size 1.27 1.27)) (justify left top)))
(text "J2 odd pins 1..15 = A..H; every even pin is GND.\nFit Samtec SNT-100-BK-G shunt for zero; remove for one.\nQH delivers H first: firmware PD bit7=H, bit0=A." (at 165.1 93.98 0) (effects (font (size 1.27 1.27)) (justify left top)))
(text "50 x 40 x 1.6 mm PCB; two layers; mounting pattern 42 x 32 mm.\nU1 pin 7 (/QH) is intentionally unconnected. SER and CLK INH are grounded.\nBuild two identical input boards for the two physical IO-Link devices." (at 20.32 182.88 0) (effects (font (size 1.27 1.27)) (justify left top)))
(embedded_fonts no))
